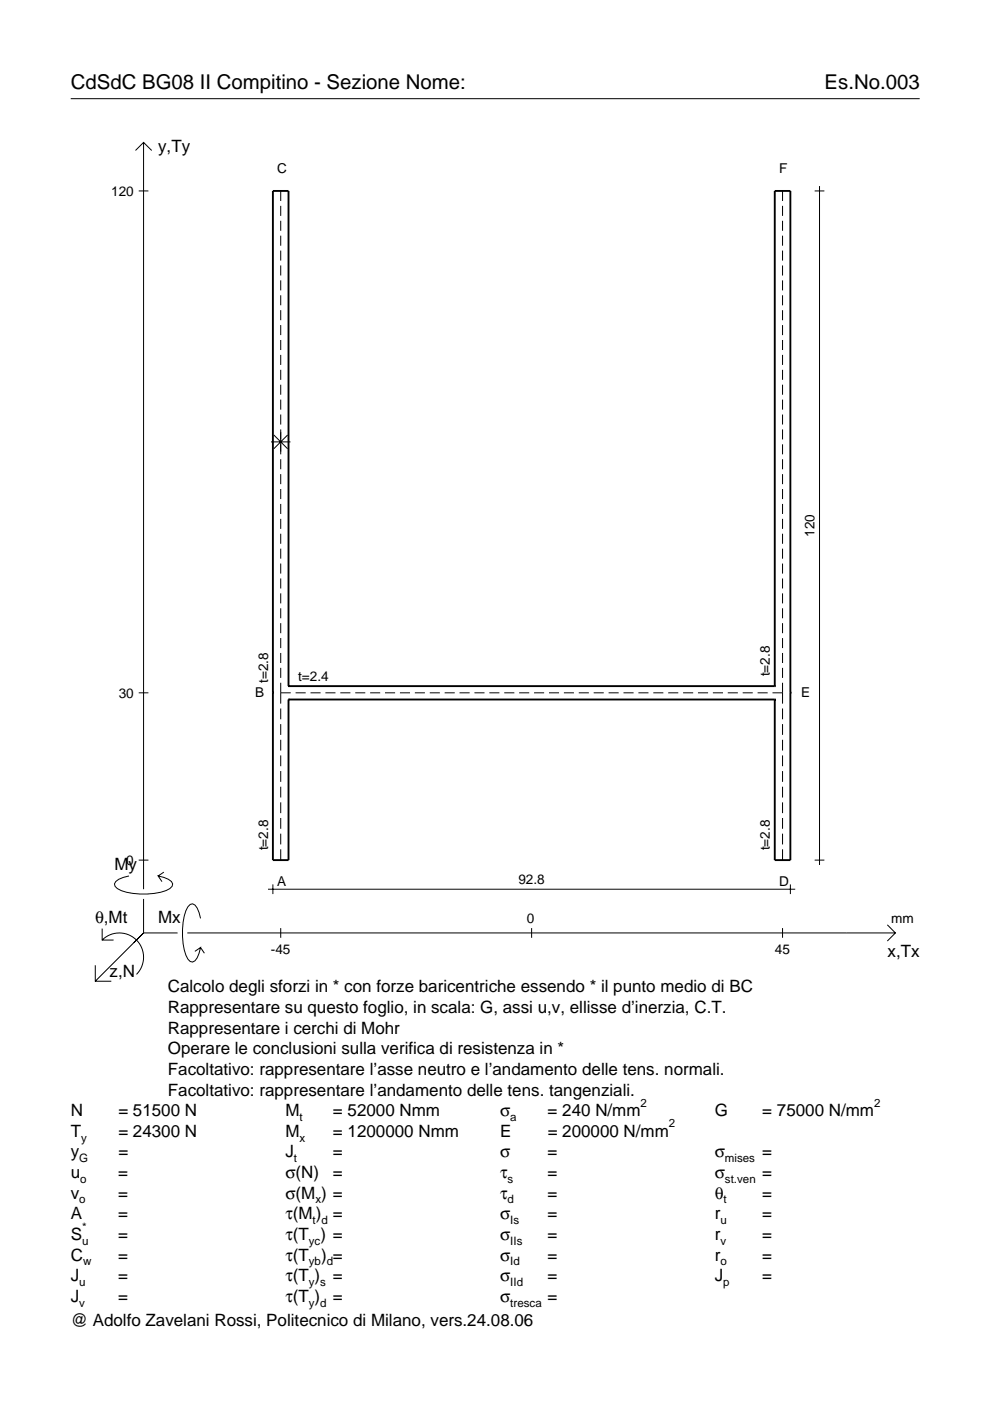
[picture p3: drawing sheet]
<svg xmlns="http://www.w3.org/2000/svg" width="210mm" height="297mm" viewBox="0 0 210 297" stroke-linecap="round" stroke-linejoin="round" font-family="sans-serif">
<g fill="none" stroke="#000" stroke-width=".21">
<path d="M15 20.9h180M28.7 31.9l1.7-1.7 1.8 1.7M30.4 30.2v158.3M173.8 39.5v143.9M29.4 40.5h2.1M59.5 40.5v2.1M59.5 43.6v2.2M59.5 46.8v2.1M59.5 50v2.1M59.5 53.1v2.2M59.5 56.3v2.1M59.5 59.4v2.2"/>
<path d="M165.9 40.5v2.1M165.9 43.6v2.2M165.9 46.8v2.1M165.9 50v2.1M165.9 53.1v2.2M165.9 56.3v2.1M165.9 59.4v2.2M172.7 40.5h2.1M59.5 62.6v2.1M59.5 65.8v2.1M59.5 68.9v2.2M59.5 72.1v2.1"/>
<path d="M59.5 75.2v2.2M59.5 78.4v2.1M165.9 62.6v2.1M165.9 65.8v2.1M165.9 68.9v2.2M165.9 72.1v2.1M165.9 75.2v2.2M165.9 78.4v2.1M57.5 93.7h4.1M58.1 92.2l2.9 2.9M59.5 81.6v2.1M59.5 84.7v2.2"/>
<path d="M59.5 87.9v2.1M59.5 91v5.3M59.5 97.4v2.1M61 92.2l-2.9 2.9M165.9 81.6v2.1M165.9 84.7v2.2M165.9 87.9v2.1M165.9 91v2.2M165.9 94.2v2.1M165.9 97.4v2.1M59.5 100.5v2.2M59.5 103.7v2.1"/>
<path d="M59.5 106.8v2.2M59.5 110v2.1M59.5 113.2v2.1M59.5 116.3v2.2M59.5 119.5v2.1M165.9 100.5v2.2M165.9 103.7v2.1M165.9 106.8v2.2M165.9 110v2.1M165.9 113.2v2.1M165.9 116.3v2.2M165.9 119.5v2.1"/>
<path d="M59.5 122.6v2.2M59.5 125.8v2.1M59.5 129v2.1M59.5 132.1v2.2M59.5 135.3v2.1M59.5 138.4v2.2M165.9 122.6v2.2M165.9 125.8v2.1M165.9 129v2.1M165.9 132.1v2.2M165.9 135.3v2.1M165.9 138.4v2.2"/>
<path d="M29.4 146.9h2.1M59.5 146.9h2.1M59.5 141.6v2.1M59.5 144.8v4.4M59.5 150.2v2.3M59.5 153.5v2.3M59.5 156.8v2.3M62.7 146.9h2.1M65.8 146.9h2.2M69 146.9h2.1M72.2 146.9h2.1M75.3 146.9h2.1"/>
<path d="M78.5 146.9h2.1M81.6 146.9h2.2M84.8 146.9h2.1M88 146.9h2.1M91.1 146.9h2.1M94.3 146.9h2.1M97.4 146.9h2.2M100.6 146.9h2.1M103.8 146.9h2.1M106.9 146.9h2.1M110.1 146.9h2.1M113.2 146.9h2.2"/>
<path d="M116.4 146.9h2.1M119.6 146.9h2.1M122.7 146.9h2.1M125.9 146.9h2.1M129 146.9h2.2M132.2 146.9h2.1M135.4 146.9h2.1M138.5 146.9h2.1M141.7 146.9h2.1M144.8 146.9h2.2M148 146.9h2.1M151.1 146.9h2.2"/>
<path d="M154.3 146.9h2.1M157.5 146.9h2.1M160.6 146.9h2.2M163.8 146.9h2.1M165.9 141.6v2.1M165.9 144.8v4.4M165.9 150.2v2.3M165.9 153.5v2.3M165.9 156.8v2.3M59.5 160.2v2.3M59.5 163.5v2.3M59.5 166.8v2.3"/>
<path d="M59.5 170.1v2.3M59.5 173.4v2.3M59.5 176.8v2.2M165.9 160.2v2.3M165.9 163.5v2.3M165.9 166.8v2.3M165.9 170.1v2.3M165.9 173.4v2.3M165.9 176.8v2.2M21.7 199.3a5.1 5.1 0 0 1 7.2 0 5.1 5.1 0 0 1 0 7.3M21.7 196.9v2.4h2.4M27.3 185.7a3.6 3.6 0 0 0-3 1.7l.1 .5a5.6 5.6 0 0 0 3.8 1.5 13.4 13.4 0 0 0 7.8-1l.5-.5 .1-.5a3.6 3.6 0 0 0-3.1-1.7l.8 1.2"/>
<path d="M29.4 182.4h2.1M30.4 190.6v7.2M30.4 197.8l-10.2 10.2M30.4 197.8h7.2M34.7 184.9l-1.2 .8M39.7 197.8h150.1M42.5 194.7a3.6 3.6 0 0 0-1.7-3.1l-.5 .2a5.7 5.7 0 0 0-1.5 3.7 13.3 13.3 0 0 0 1 7.9l.5 .5 .5 .1a3.6 3.6 0 0 0 1.7-3.1l-1.2 .8M56.8 188.5h111.8M57.9 187.5v2.1M59.5 180.1v2.3M59.5 196.8v2M112.7 196.8v2"/>
<path d="M165.9 180.1v2.3M165.9 196.8v2M167.6 187.5v2.1M172.7 182.4h2.1M188.1 196.1l1.7 1.7-1.7 1.7M20.2 204.7v3.3h3.4M42.5 200.9l.8 1.2"/>
</g>
<path d="M57.9 146.9h.1M61.2 148.3h.1M61.2 145.5h.1M61.2 145.5v-105h-3.3v141.9h3.3v-34.1M61.2 148.3h103.1M61.2 145.5h103.1M164.3 148.3h.1M164.3 145.5h.1M164.3 145.5v-105h3.3v141.9h-3.3v-34.1M167.6 146.9h.1" fill="none" stroke="#000" stroke-width=".4"/>
<g font-size="4.3">
<text x="15" y="18.9">CdSdC BG08 II Compitino - Sezione Nome:</text>
<text x="174.8" y="18.9">Es.No.003</text>
</g>
<g font-size="3.6">
<text x="33.5" y="32.3">y,Ty</text>
<text x="24.3" y="184.4">My</text>
<text x="20.1" y="195.7">θ,Mt</text>
<text x="33.5" y="195.7">Mx</text>
<text x="188.2" y="203">x,Tx</text>
<text x="23.2" y="207.1">z,N</text>
<text x="35.6" y="210.4">Calcolo degli sforzi in * con forze baricentriche essendo * il punto medio di BC</text>
<text x="35.6" y="214.8">Rappresentare su questo foglio, in scala: G, assi u,v, ellisse d’inerzia, C.T.</text>
<text x="35.6" y="219.2">Rappresentare i cerchi di Mohr</text>
<text x="35.6" y="223.5">Operare le conclusioni sulla verifica di resistenza in *</text>
<text x="35.6" y="227.9">Facoltativo: rappresentare l’asse neutro e l’andamento delle tens. normali.</text>
<text x="35.6" y="232.3">Facoltativo: rappresentare l’andamento delle tens. tangenziali.</text>
<text x="15" y="236.7">N</text>
<text x="25.1" y="236.7">= 51500 N</text>
<text x="60.5" y="236.7">M</text>
<text x="70.6" y="236.7">= 52000 Nmm</text>
<text x="106" y="236.7">σ</text>
<text x="116.1" y="236.7">= 240 N/mm</text>
<text x="151.5" y="236.7">G</text>
<text x="161.6" y="236.7">= 75000 N/mm</text>
<text x="15" y="245.4">y</text>
<text x="15" y="241">T</text>
<text x="25.1" y="245.4">=</text>
<text x="25.1" y="241">= 24300 N</text>
<text x="60.5" y="245.4">J</text>
<text x="60.5" y="241">M</text>
<text x="70.6" y="245.4">=</text>
<text x="70.6" y="241">= 1200000 Nmm</text>
<text x="106" y="245.4">σ</text>
<text x="106" y="241">E</text>
<text x="116.1" y="245.4">=</text>
<text x="116.1" y="241">= 200000 N/mm</text>
<text x="151.5" y="245.4">σ</text>
<text x="161.6" y="245.4">=</text>
<text x="15" y="249.8">u</text>
<text x="25.1" y="249.8">=</text>
<text x="60.5" y="249.8">σ(N)</text>
<text x="70.6" y="249.8">=</text>
<text x="106" y="249.8">τ</text>
<text x="116.1" y="249.8">=</text>
<text x="151.5" y="249.8">σ</text>
<text x="161.6" y="249.8">=</text>
<text x="15" y="254.2">v</text>
<text x="25.1" y="254.2">=</text>
<text x="60.5" y="254.2">σ(M ) =</text>
<text x="106" y="254.2">τ</text>
<text x="116.1" y="254.2">=</text>
<text x="151.5" y="254.2">θ</text>
<text x="161.6" y="254.2">=</text>
<text x="15" y="258.5">A</text>
<text x="15" y="262.9">S</text>
<text x="25.1" y="262.9">=</text>
<text x="25.1" y="258.5">=</text>
<text x="60.5" y="262.9">τ(T ) =</text>
<text x="60.5" y="258.5">τ(M ) =</text>
<text x="106" y="258.5">σ</text>
<text x="106" y="262.9">σ</text>
<text x="116.1" y="258.5">=</text>
<text x="116.1" y="262.9">=</text>
<text x="151.5" y="258.5">r</text>
<text x="151.5" y="262.9">r</text>
<text x="161.6" y="258.5">=</text>
<text x="161.6" y="262.9">=</text>
<text x="15" y="267.3">C</text>
<text x="25.1" y="267.3">=</text>
<text x="60.5" y="267.3">τ(T</text>
<text x="68.1" y="267.3">) =</text>
<text x="106" y="267.3">σ</text>
<text x="116.1" y="267.3">=</text>
<text x="151.5" y="267.3">r</text>
<text x="161.6" y="267.3">=</text>
<text x="15" y="271.7">J</text>
<text x="25.1" y="271.7">=</text>
<text x="60.5" y="271.7">τ(T )</text>
<text x="70.6" y="271.7">=</text>
<text x="106" y="271.7">σ</text>
<text x="116.1" y="271.7">=</text>
<text x="151.5" y="271.7">J</text>
<text x="161.6" y="271.7">=</text>
<text x="15" y="276">J</text>
<text x="15" y="281.2">@ Adolfo Zavelani Rossi, Politecnico di Milano, vers.24.08.06</text>
<text x="25.1" y="276">=</text>
<text x="60.5" y="276">τ(T )</text>
<text x="70.6" y="276">=</text>
<text x="106" y="276">σ</text>
<text x="116.1" y="276">=</text>
</g>
<g font-size="2.9">
<text x="23.6" y="41.5">120</text>
<text x="58.8" y="36.7">C</text>
<text x="165.2" y="36.7">F</text>
<text x="172.7" y="113.8" transform="rotate(-90 172.7 113.8)">120</text>
<text x="163.2" y="143.4" transform="rotate(-90 163.2 143.4)">t=2.8</text>
<text x="25.2" y="147.9">30</text>
<text x="54.1" y="147.8">B</text>
<text x="56.8" y="144.8" transform="rotate(-90 56.8 144.8)">t=2.8</text>
<text x="63.2" y="144.4">t=2.4</text>
<text x="169.8" y="147.8">E</text>
<text x="26.8" y="183.4">0</text>
<text x="56.8" y="180.3" transform="rotate(-90 56.8 180.3)">t=2.8</text>
<text x="163.2" y="180.3" transform="rotate(-90 163.2 180.3)">t=2.8</text>
<text x="58.8" y="187.9">A</text>
<text x="109.9" y="187.5">92.8</text>
<text x="165.2" y="187.9">D</text>
<text x="111.7" y="195.7">0</text>
<text x="189" y="195.7">mm</text>
<text x="57.4" y="202.2">-45</text>
<text x="164.3" y="202.2">45</text>
</g>
<g font-size="2.4">
<text x="63.5" y="237.7">t</text>
<text x="108.2" y="237.7">a</text>
<text x="135.8" y="234.7">2</text>
<text x="141.8" y="239">2</text>
<text x="185.3" y="234.7">2</text>
<text x="17.2" y="242">y</text>
<text x="63.5" y="242">x</text>
<text x="16.8" y="246.4">G</text>
<text x="17" y="250.8">o</text>
<text x="62.3" y="246.4">t</text>
<text x="107.6" y="250.8">s</text>
<text x="153.7" y="246.4">mises</text>
<text x="153.7" y="250.8">st.ven</text>
<text x="16.8" y="255.2">o</text>
<text x="66.9" y="255.2">x</text>
<text x="107.6" y="255.2">d</text>
<text x="153.4" y="255.2">t</text>
<text x="17.4" y="263.9">u</text>
<text x="17.4" y="260.9">*</text>
<text x="65.5" y="263.9">yc</text>
<text x="66.3" y="259.5">t d</text>
<text x="108.2" y="259.5">Is</text>
<text x="108.2" y="263.9">IIs</text>
<text x="152.7" y="259.5">u</text>
<text x="152.7" y="263.9">v</text>
<text x="17.6" y="268.3">w</text>
<text x="65.5" y="268.3">yb d</text>
<text x="108.2" y="268.3">Id</text>
<text x="152.7" y="268.3">o</text>
<text x="16.8" y="272.7">u</text>
<text x="65.5" y="272.7">y s</text>
<text x="108.2" y="272.7">IId</text>
<text x="153.3" y="272.7">p</text>
<text x="16.8" y="277">v</text>
<text x="65.5" y="277">y d</text>
<text x="108.2" y="277">tresca</text>
</g>
</svg>
